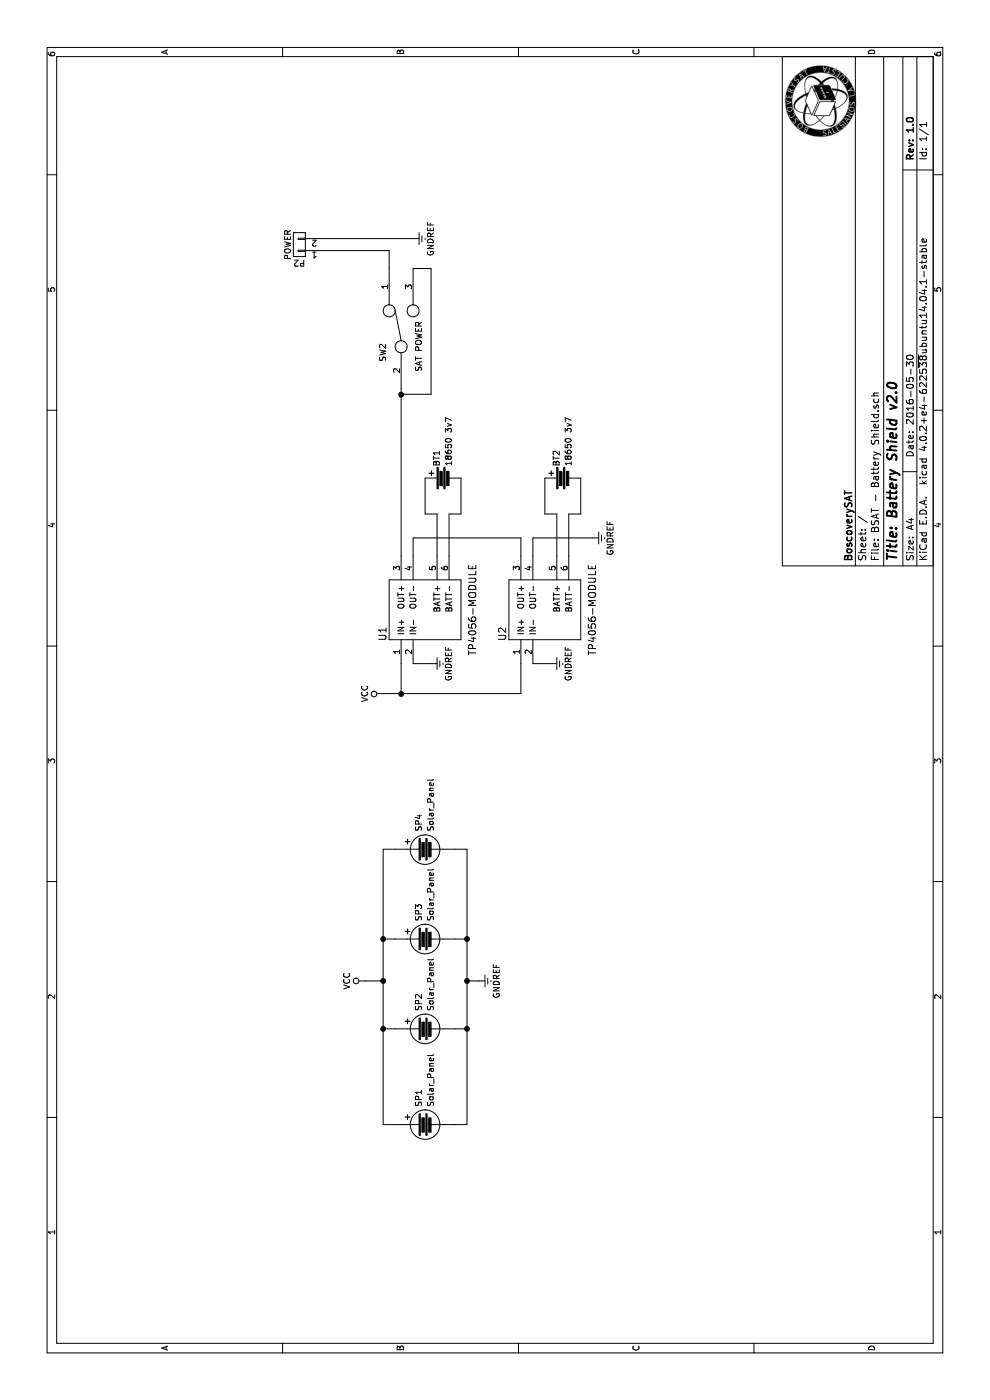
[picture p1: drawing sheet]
EESchema Schematic File Version 2
LIBS:boscoverysat
LIBS:power
LIBS:device
LIBS:transistors
LIBS:conn
LIBS:linear
LIBS:regul
LIBS:74xx
LIBS:cmos4000
LIBS:adc-dac
LIBS:memory
LIBS:xilinx
LIBS:microcontrollers
LIBS:dsp
LIBS:microchip
LIBS:analog_switches
LIBS:motorola
LIBS:texas
LIBS:intel
LIBS:audio
LIBS:interface
LIBS:digital-audio
LIBS:philips
LIBS:display
LIBS:cypress
LIBS:siliconi
LIBS:opto
LIBS:atmel
LIBS:contrib
LIBS:valves
LIBS:BSAT - Battery Shield-cache
EELAYER 25 0
EELAYER END
$Descr A4 11693 8268
encoding utf-8
Sheet 1 1
Title "Battery Shield v2.0"
Date "2016-05-30"
Rev "1.0"
Comp "BoscoverySAT"
Comment1 ""
Comment2 ""
Comment3 ""
Comment4 ""
$EndDescr
$Comp
L TP4056-MODULE U1
U 1 1
P 6600 3550
F 0 "U1" H 6400 3900 60  0000 C CNN
F 1 "TP4056-MODULE" H 6600 3150 60  0000 C CNN
F 2 "BoscoverySAT:TP4056-MODULE" H 6600 3150 60  0001 C CNN
F 3 "" H 6600 3150 60  0000 C CNN
	1    6600 3550
	1    0    0    -1  
$EndComp
$Comp
L Battery BT1
U 1 1
P 7700 3700
F 0 "BT1" H 7800 3750 50  0000 L CNN
F 1 "18650 3v7" H 7800 3650 50  0000 L CNN
F 2 "BoscoverySAT:BATT-18650" V 7700 3740 50  0001 C CNN
F 3 "" V 7700 3740 50  0000 C CNN
	1    7700 3700
	1    0    0    -1  
$EndComp
$Comp
L SWITCH_INV SW2
U 1 1
P 8950 3350
F 0 "SW2" H 8750 3500 50  0000 C CNN
F 1 "SAT POWER" H 8800 3200 50  0000 C CNN
F 2 "BoscoverySAT:SWITCH-1CIR-2CON" H 8950 3350 50  0001 C CNN
F 3 "" H 8950 3350 50  0000 C CNN
	1    8950 3350
	1    0    0    -1  
$EndComp
$Comp
L Solar_Panel SP4
U 1 1
P 4600 3550
F 0 "SP4" H 4750 3600 50  0000 L CNN
F 1 "Solar_Panel" H 4750 3500 50  0000 L CNN
F 2 "Pin_Headers:Pin_Header_Straight_1x02" V 4600 3590 50  0001 C CNN
F 3 "" V 4600 3590 50  0000 C CNN
	1    4600 3550
	1    0    0    -1  
$EndComp
$Comp
L TP4056-MODULE U2
U 1 1
P 6600 4550
F 0 "U2" H 6400 4900 60  0000 C CNN
F 1 "TP4056-MODULE" H 6600 4150 60  0000 C CNN
F 2 "BoscoverySAT:TP4056-MODULE" H 6600 4150 60  0001 C CNN
F 3 "" H 6600 4150 60  0000 C CNN
	1    6600 4550
	1    0    0    -1  
$EndComp
$Comp
L VCC #PWR01
U 1 1
P 3500 3050
F 0 "#PWR01" H 3500 2900 50  0001 C CNN
F 1 "VCC" H 3500 3200 50  0000 C CNN
F 2 "" H 3500 3050 50  0000 C CNN
F 3 "" H 3500 3050 50  0000 C CNN
	1    3500 3050
	1    0    0    -1  
$EndComp
$Comp
L Solar_Panel SP3
U 1 1
P 3850 3550
F 0 "SP3" H 4000 3600 50  0000 L CNN
F 1 "Solar_Panel" H 4000 3500 50  0000 L CNN
F 2 "Pin_Headers:Pin_Header_Straight_1x02" V 3850 3590 50  0001 C CNN
F 3 "" V 3850 3590 50  0000 C CNN
	1    3850 3550
	1    0    0    -1  
$EndComp
$Comp
L Solar_Panel SP2
U 1 1
P 3100 3550
F 0 "SP2" H 3250 3600 50  0000 L CNN
F 1 "Solar_Panel" H 3250 3500 50  0000 L CNN
F 2 "Pin_Headers:Pin_Header_Straight_1x02" V 3100 3590 50  0001 C CNN
F 3 "" V 3100 3590 50  0000 C CNN
	1    3100 3550
	1    0    0    -1  
$EndComp
$Comp
L Solar_Panel SP1
U 1 1
P 2300 3550
F 0 "SP1" H 2450 3600 50  0000 L CNN
F 1 "Solar_Panel" H 2450 3500 50  0000 L CNN
F 2 "Pin_Headers:Pin_Header_Straight_1x02" V 2300 3590 50  0001 C CNN
F 3 "" V 2300 3590 50  0000 C CNN
	1    2300 3550
	1    0    0    -1  
$EndComp
$Comp
L Battery BT2
U 1 1
P 7700 4700
F 0 "BT2" H 7800 4750 50  0000 L CNN
F 1 "18650 3v7" H 7800 4650 50  0000 L CNN
F 2 "BoscoverySAT:BATT-18650" V 7700 4740 50  0001 C CNN
F 3 "" V 7700 4740 50  0000 C CNN
	1    7700 4700
	1    0    0    -1  
$EndComp
Wire Wire Line
	7050 3650 7400 3650
Wire Wire Line
	7400 3650 7400 3550
Wire Wire Line
	7400 3550 7700 3550
Wire Wire Line
	7050 3750 7400 3750
Wire Wire Line
	7400 3750 7400 3850
Wire Wire Line
	7400 3850 7700 3850
Wire Wire Line
	7050 4650 7400 4650
Wire Wire Line
	7400 4650 7400 4550
Wire Wire Line
	7400 4550 7700 4550
Wire Wire Line
	7050 4750 7400 4750
Wire Wire Line
	7400 4750 7400 4850
Wire Wire Line
	7400 4850 7700 4850
$Comp
L GNDREF #PWR02
U 1 1
P 7200 4950
F 0 "#PWR02" H 7200 4700 50  0001 C CNN
F 1 "GNDREF" H 7200 4800 50  0000 C CNN
F 2 "" H 7200 4950 50  0000 C CNN
F 3 "" H 7200 4950 50  0000 C CNN
	1    7200 4950
	1    0    0    -1  
$EndComp
$Comp
L CONN_01X02 P2
U 1 1
P 9650 2500
F 0 "P2" H 9650 2650 50  0000 C CNN
F 1 "POWER" V 9750 2500 50  0000 C CNN
F 2 "Pin_Headers:Pin_Header_Straight_1x02" H 9650 2500 50  0001 C CNN
F 3 "" H 9650 2500 50  0000 C CNN
	1    9650 2500
	0    -1   -1   0   
$EndComp
Wire Wire Line
	2300 3300 2300 3200
Wire Wire Line
	2300 3200 4600 3200
Wire Wire Line
	4600 3200 4600 3300
Wire Wire Line
	3850 3300 3850 3200
Connection ~ 3850 3200
Wire Wire Line
	3100 3300 3100 3200
Connection ~ 3100 3200
Wire Wire Line
	2300 3800 2300 3900
Wire Wire Line
	2300 3900 4600 3900
Wire Wire Line
	4600 3900 4600 3800
Wire Wire Line
	3850 3800 3850 3900
Connection ~ 3850 3900
Wire Wire Line
	3100 3800 3100 3900
Connection ~ 3100 3900
$Comp
L GNDREF #PWR03
U 1 1
P 3500 4000
F 0 "#PWR03" H 3500 3750 50  0001 C CNN
F 1 "GNDREF" H 3500 3850 50  0000 C CNN
F 2 "" H 3500 4000 50  0000 C CNN
F 3 "" H 3500 4000 50  0000 C CNN
	1    3500 4000
	1    0    0    -1  
$EndComp
Wire Wire Line
	3500 4000 3500 3900
Connection ~ 3500 3900
Wire Wire Line
	3500 3050 3500 3200
Connection ~ 3500 3200
$Comp
L VCC #PWR04
U 1 1
P 5900 3200
F 0 "#PWR04" H 5900 3050 50  0001 C CNN
F 1 "VCC" H 5900 3350 50  0000 C CNN
F 2 "" H 5900 3200 50  0000 C CNN
F 3 "" H 5900 3200 50  0000 C CNN
	1    5900 3200
	1    0    0    -1  
$EndComp
Wire Wire Line
	5900 3200 5900 4350
Wire Wire Line
	5900 4350 6150 4350
Connection ~ 5900 3350
$Comp
L GNDREF #PWR05
U 1 1
P 6150 3600
F 0 "#PWR05" H 6150 3350 50  0001 C CNN
F 1 "GNDREF" H 6150 3450 50  0000 C CNN
F 2 "" H 6150 3600 50  0000 C CNN
F 3 "" H 6150 3600 50  0000 C CNN
	1    6150 3600
	1    0    0    -1  
$EndComp
$Comp
L GNDREF #PWR06
U 1 1
P 6150 4600
F 0 "#PWR06" H 6150 4350 50  0001 C CNN
F 1 "GNDREF" H 6150 4450 50  0000 C CNN
F 2 "" H 6150 4600 50  0000 C CNN
F 3 "" H 6150 4600 50  0000 C CNN
	1    6150 4600
	1    0    0    -1  
$EndComp
Wire Wire Line
	6150 3600 6150 3450
Wire Wire Line
	6150 4600 6150 4450
Wire Wire Line
	7050 3350 8450 3350
Wire Wire Line
	9600 2700 9600 3250
$Comp
L GNDREF #PWR07
U 1 1
P 9700 3450
F 0 "#PWR07" H 9700 3200 50  0001 C CNN
F 1 "GNDREF" H 9700 3300 50  0000 C CNN
F 2 "" H 9700 3450 50  0000 C CNN
F 3 "" H 9700 3450 50  0000 C CNN
	1    9700 3450
	1    0    0    -1  
$EndComp
Wire Wire Line
	9700 2700 9700 3450
Wire Wire Line
	9600 3250 9450 3250
Wire Wire Line
	7050 3450 7200 3450
Wire Wire Line
	7200 3450 7200 4350
Wire Wire Line
	7200 4350 7050 4350
Wire Wire Line
	7050 4450 7200 4450
Wire Wire Line
	7200 4450 7200 4950
Wire Wire Line
	9450 3450 9450 3600
Wire Wire Line
	9450 3600 8400 3600
Wire Wire Line
	8400 3600 8400 3350
Connection ~ 8400 3350
Wire Wire Line
	6150 3350 5900 3350
$EndSCHEMATC
